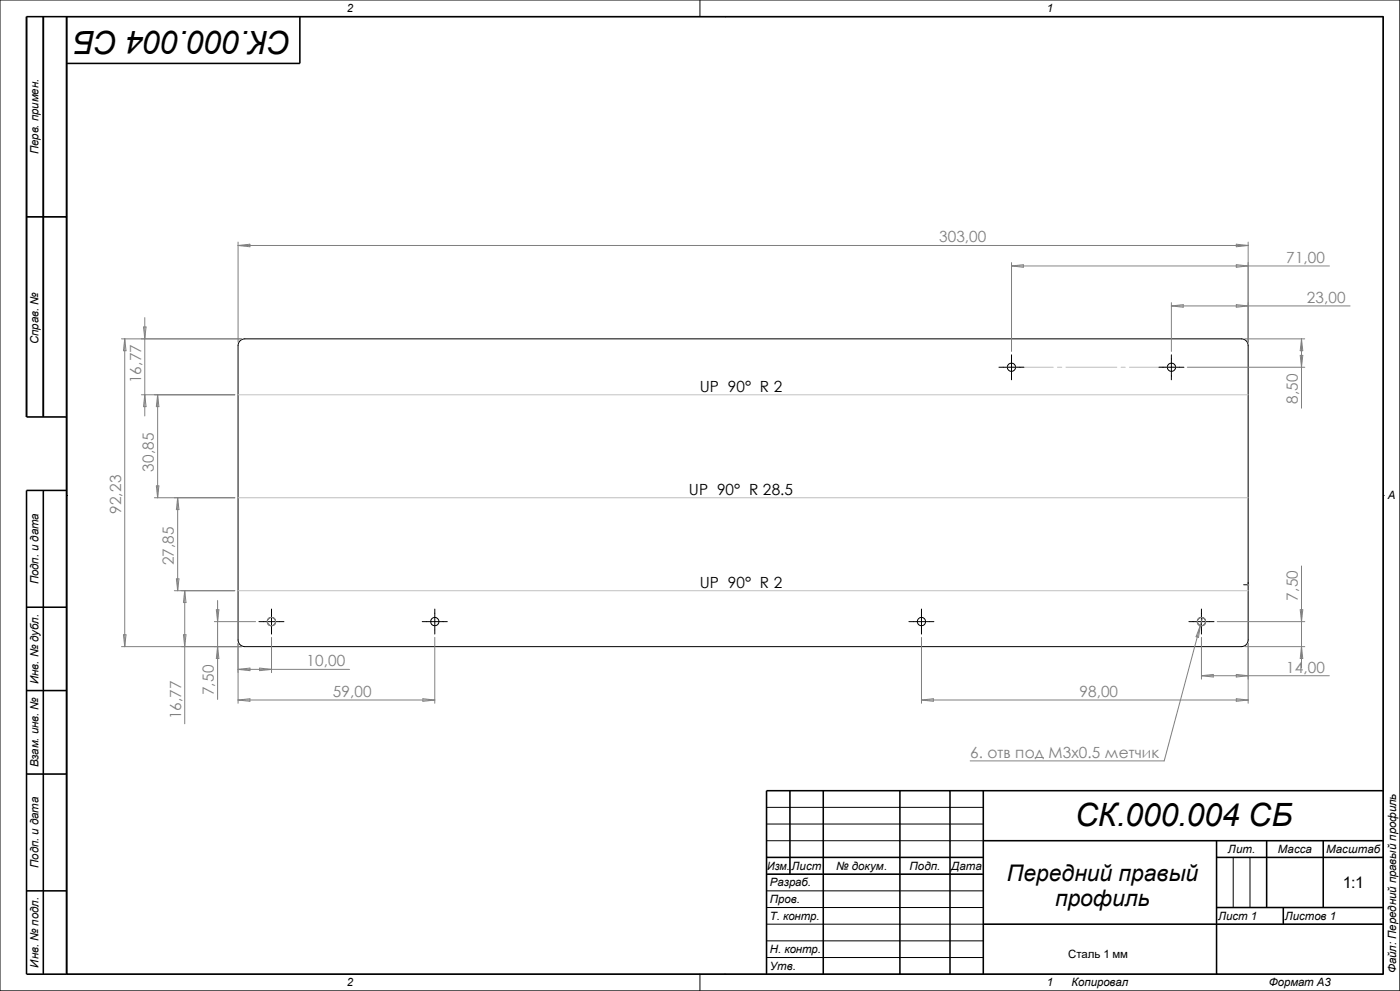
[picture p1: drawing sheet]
<svg xmlns="http://www.w3.org/2000/svg" width="420mm" height="297mm" viewBox="0 0 420 297" stroke-linecap="round" stroke-linejoin="round" font-family="sans-serif">
<g fill="none" stroke="#000" stroke-width=".3">
<path d="M0 0h419.9v297h-419.9zM20 5h395v287h-395zM210 0v5M217.5 5h.1M8 65h12M72 102.2l1.4-.6h299a2.02 2.02 0 0 1 2 2v88.2a2.02 2.02 0 0 1-2 2h-299a2.02 2.02 0 0 1-2-2v-88.2zM299.7 110.1h7.5M303.4 106.3v7.5M347.7 110.1h7.5M351.4 106.3v7.5M20 148.5h.1M415 148.5h.1"/>
<path d="M373.1 175.3h1.3M77.7 186.3h7.5M81.4 182.5v7.5M126.7 186.3h7.5M130.4 182.5v7.5M272.7 186.3h7.5M276.4 182.5v7.5M356.7 186.3h7.5M360.4 182.5v7.5M230 252h65M230 247h65M230 242h65"/>
<path d="M370 257v15M375 257v15M230 277h65M230 272h65M230 267h65M210 292v5M217.5 292h.1M230 287h65M230 282h65"/>
<circle cx="303.4" cy="110.1" r="1.24"/>
<circle cx="351.4" cy="110.1" r="1.24"/>
<circle cx="81.4" cy="186.3" r="1.27"/>
<circle cx="130.4" cy="186.3" r="1.26"/>
<circle cx="276.5" cy="186.3" r="1.26"/>
<circle cx="360.4" cy="186.3" r="1.26"/>
</g>
<g fill="none" stroke="#000" stroke-width=".47">
<path d="M13 5v120M20 5v287M90 5v14h-70M8 65h12M20 125h-12v-120h407v287h-407v-145h12M13 147v145M8 182h12M8 207h12M8 232h12M237 237v25M247 237v55M270 237v55"/>
<path d="M285 237v55M295 237v55M415 237h-185v55M230 257h65M295 252h120M365 252v40M365 257h50M380 252v20M397 252v20M8 267h12M230 262h65M295 277h120"/>
<path d="M365 272h50M385 272v5"/>
</g>
<path d="M71.4 118.3h303M302.2 110.1h13.8M317.2 110.1h1.3M319.8 110.1h15.2M336.3 110.1h1.3M338.8 110.1h13.9M71.4 149.2h303M71.4 177h303" fill="none" stroke="#c0c0c0" stroke-width=".3"/>
<g fill="none" stroke="#808080" stroke-width=".3">
<path d="M71.4 73.6l3.6-.4v.8zM71.4 72.6v30M71.4 73.6h303M303.4 79.7l3.6-.4v.8zM303.4 78.7v26.6M303.4 79.7h95.4M370.9 73.2l3.5 .4-3.5 .4zM370.9 79.3l3.5 .4-3.5 .4zM374.4 72.6v30M43.1 98h.7l-.4 3.6zM43.4 95.2v29.5M351.4 90.7v14.6"/>
<path d="M351.4 91.7h53.6M351.4 91.7l3.6-.4v.8zM370.9 91.3l3.5 .4-3.5 .4zM36.4 101.6h36M37.4 101.6v92.2M37.4 101.6l.4 3.5h-.8zM42.4 118.3h28M43.4 118.3l.4 3.6h-.7zM47.3 118.3l.4 3.6h-.8zM47.3 118.3v30.9M356.2 110.1h35.2M373.4 101.6h18"/>
<path d="M390.1 106.5h.7l-.4 3.6zM390.4 101.6v20.7M390.4 101.6l.4 3.5h-.7zM46.3 149.2h24.1M46.9 145.6h.8l-.4 3.6zM53.3 149.2v27.8M53.3 149.2l.4 3.5h-.8zM52.3 177h18.1M52.9 173.5h.8l-.4 3.5zM55.4 177v39.9M55.4 177l.4 3.6h-.8zM65.3 180v29.6"/>
<path d="M374.3 175.3h.3M374.3 175.1l.3 .3M374.4 175.1v.3M374.6 175.1l-.3 .3M390.4 169.6v30.6M36.4 193.8h36M37 190.2h.8l-.4 3.6zM55 190.2h.8l-.4 3.6zM64.3 186.3h12.4M64.9 182.8h.8l-.4 3.5zM65.3 193.8l.4 3.6h-.8zM71.4 192.8v18"/>
<path d="M81.4 191.1v10.5M130.4 191.1v19.7M276.4 191.1v19.7M360.1 187.5l-.6 3.6-.7-.3zM360.1 187.5l-10.9 40.5h-58.2M360.4 191.1v12.4M360.8 185.1l-.7 2.4M365.2 186.3h26.2M373.4 193.8h18M374.4 192.8v18M390.1 182.8h.7l-.4 3.5zM390.4 193.8l.4 3.6h-.7z"/>
<path d="M71.4 200.6l3.6-.4v.8zM71.4 209.8l3.6-.4v.8zM71.4 200.6h33.5M71.4 209.8h59M77.9 200.2l3.5 .4-3.5 .4zM126.9 209.4l3.5 .4-3.5 .4zM276.4 209.8h98M276.4 209.8l3.6-.4v.8zM360.4 202.5h38.4M360.4 202.5l3.6-.4v.8zM370.9 202.1l3.5 .4-3.5 .4zM370.9 209.4l3.5 .4-3.5 .4z"/>
<circle cx="81.4" cy="186.3" r="1.25"/>
<circle cx="360.4" cy="186.3" r="1.26"/>
</g>
<g font-size="9.6">
<text x="87.4" y="9.3" transform="rotate(-180 87.4 9.3)">СК.000.004 СБ</text>
<text x="322.5" y="247.7">СК.000.004 СБ</text>
</g>
<g font-size="6.9">
<text x="302" y="264">Передний правый</text>
<text x="316.5" y="271.5">профиль</text>
</g>
<text font-size="4.8" x="402.8" y="266.1">1:1</text>
<g font-size="4.6" fill="#808080">
<text x="281.7" y="72.6">303,00</text>
<text x="385.9" y="78.8">71,00</text>
<text x="392.1" y="90.8">23,00</text>
<text x="42.3" y="114.8" transform="rotate(-90 42.3 114.8)">16,77</text>
<text x="389.3" y="121" transform="rotate(-90 389.3 121)">8,50</text>
<text x="46.2" y="141.4" transform="rotate(-90 46.2 141.4)">30,85</text>
<text x="36.3" y="154" transform="rotate(-90 36.3 154)">92,23</text>
<text x="52.2" y="169.5" transform="rotate(-90 52.2 169.5)">27,85</text>
<text x="389.3" y="180" transform="rotate(-90 389.3 180)">7,50</text>
<text x="92" y="199.7">10,00</text>
<text x="385.8" y="201.6">14,00</text>
<text x="64.2" y="208.3" transform="rotate(-90 64.2 208.3)">7,50</text>
<text x="99.8" y="208.9">59,00</text>
<text x="323.8" y="208.9">98,00</text>
<text x="54.3" y="215.6" transform="rotate(-90 54.3 215.6)">16,77</text>
<text x="291" y="227.1">6. отв под M3x0.5 метчик</text>
</g>
<g font-size="4.6">
<text x="209.9" y="117.4">UP 90° R 2</text>
<text x="206.7" y="148.3">UP 90° R 28.5</text>
<text x="209.9" y="176.1">UP 90° R 2</text>
</g>
<g font-size="3.4">
<text x="104" y="3.6">2</text>
<text x="314" y="3.6">1</text>
<text x="11.6" y="46.3" transform="rotate(-90 11.6 46.3)">Перв. примен.</text>
<text x="11.6" y="103.2" transform="rotate(-90 11.6 103.2)">Справ. №</text>
<text x="416.3" y="149.6">A</text>
<text x="11.6" y="175.1" transform="rotate(-90 11.6 175.1)">Подп. и дата</text>
<text x="11.6" y="205" transform="rotate(-90 11.6 205)">Инв. № дубл.</text>
<text x="11.6" y="230" transform="rotate(-90 11.6 230)">Взам. инв. №</text>
<text x="368.4" y="255.6">Лит.</text>
<text x="383.3" y="255.6">Масса</text>
<text x="397.8" y="255.6">Масштаб</text>
<text x="11.6" y="260.1" transform="rotate(-90 11.6 260.1)">Подп. и дата</text>
<text x="230.2" y="260.6">Изм.</text>
<text x="237.4" y="260.6">Лист</text>
<text x="250.8" y="260.6">№ докум.</text>
<text x="272.8" y="260.6">Подп.</text>
<text x="285.3" y="260.6">Дата</text>
<text x="231" y="265.6">Разраб.</text>
<text x="231" y="275.6">Т. контр.</text>
<text x="231" y="270.6">Пров.</text>
<text x="365.5" y="275.6">Лист 1</text>
<text x="385.5" y="275.6">Листов 1</text>
<text x="231" y="285.6">Н. контр.</text>
<text x="320.4" y="287.1">Сталь 1 мм</text>
<text x="11.6" y="290" transform="rotate(-90 11.6 290)">Инв. № подл.</text>
<text x="231" y="290.6">Утв.</text>
<text x="418.8" y="291.7" transform="rotate(-90 418.8 291.7)">Файл: Передний правый профиль</text>
<text x="104" y="295.6">2</text>
<text x="314" y="295.6">1</text>
<text x="321.4" y="295.6">Копировал</text>
<text x="380.6" y="295.6">Формат А3</text>
</g>
</svg>
